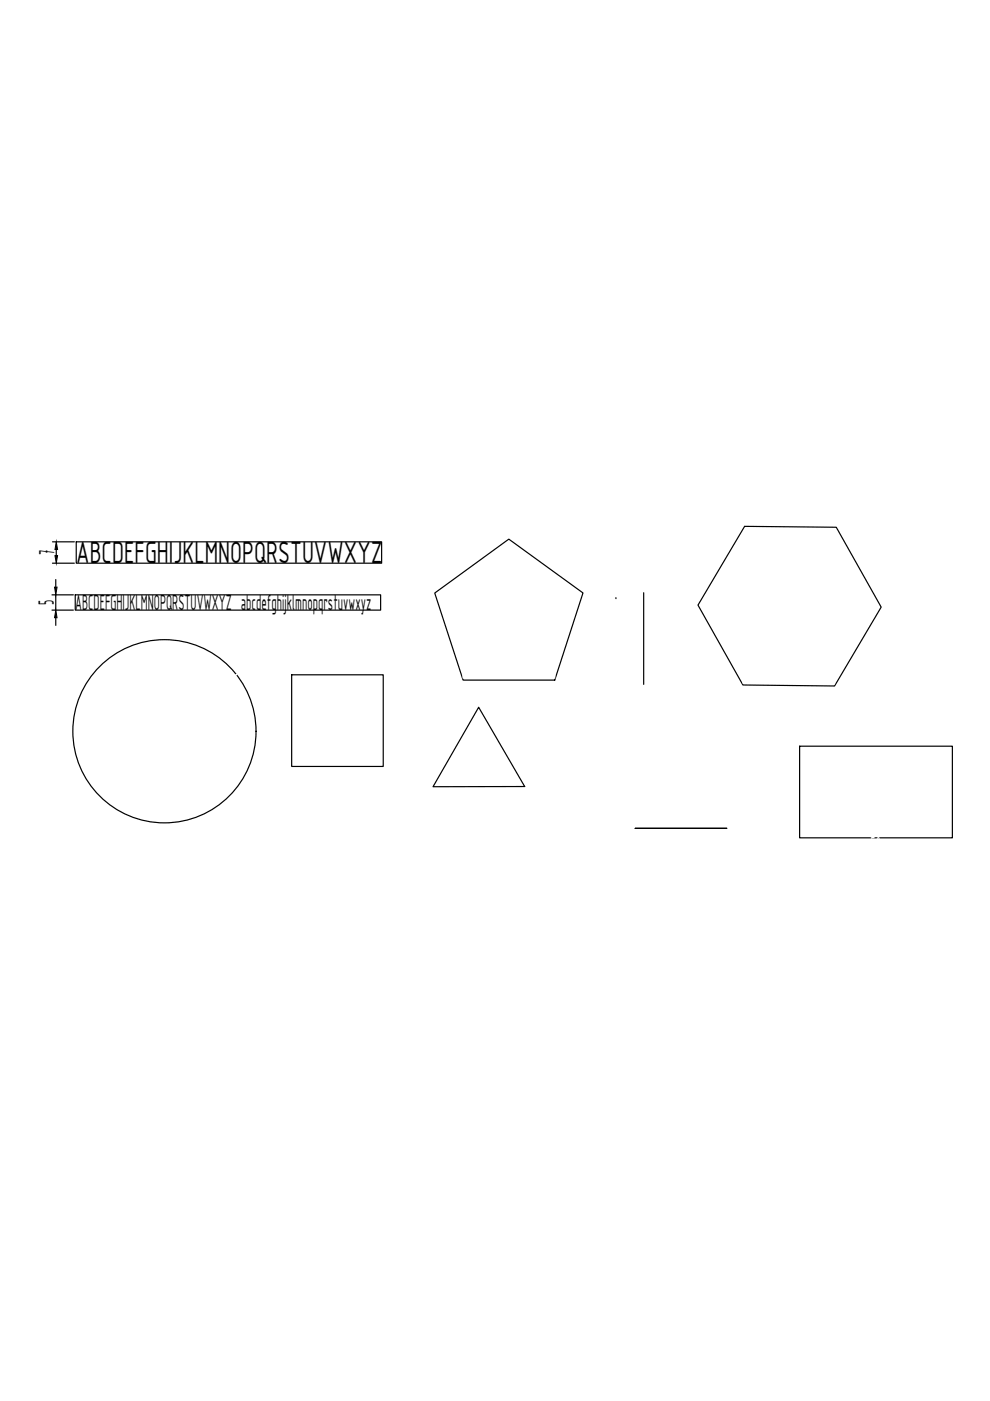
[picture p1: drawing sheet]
<svg xmlns="http://www.w3.org/2000/svg" width="210mm" height="297mm" viewBox="0 0 210 297" stroke-linecap="round" stroke-linejoin="round" font-family="sans-serif">
<!-- layer: 0 -->
<g fill="none" stroke="#000" stroke-width=".25">
<path d="M11.1 114.9h4.7M11.1 119.4h4.7M11.9 116.5v1.3M16.2 114.9h64.7v4.5h-64.7zM157.9 111.6l19.4 .2 9.5 16.9-9.9 16.7-19.4-.2-9.5-16.9zM11 126.1h4.6M11 129.4h4.6M11.8 122.9v1.6M11.8 126.1v3.3M11.8 131v1.6M16 126.1h64.7v3.3h-64.7zM92.2 125.7l15.7-11.4 15.7 11.4-6 18.5h-19.4z"/>
<path d="M130.6 126.9h.1M136.5 125.7v19.4M61.8 143.1h19.5v19.4h-19.5zM101.5 150l9.7 16.8h-19.4zM169.5 158.2h32.4v19.4h-32.4zM134.7 175.6h19.4h-19.4"/>
<circle cx="34.9" cy="155" r="19.4"/>
</g>
<path d="M11.9 114.9l.3 1.6h-.5zM11.7 117.8h.5l-.3 1.6zM11.6 124.5h.5l-.3 1.6zM11.8 129.4l.3 1.6h-.5z" fill="#000" stroke="#000" stroke-width=".21"/>
<g fill="none" stroke="#fff" stroke-width=".25">
<path d="M61.8 139.5v3.2M81.3 139.5v3.2M132.5 125.7h3.6M133.3 127.3v16.2M48.9 144l-13.7 10.8M59.8 147.4h.1M62 141.1h.1M63.5 140.4h16.1M98.2 140.2v3.6M99.8 141h16.2M117.6 140.2v3.6M132.5 145.1h3.6"/>
<path d="M157.5 141.4v3.4M159.1 142.2h16.2M165.9 158.2h3.2M166.7 159.8v16.2M176.9 141.4v3.6M91.8 167.2v4.4M93.4 170.8h16.2M111.2 167.2v4.4M134.7 172.5v2.7M136.3 173.3h16.2M154.1 172.5v2.7M165.9 177.6h3.2"/>
<path d="M169.5 178v4M201.9 178v4M171.2 181.2h29.1"/>
</g>
<g fill="#fff" stroke="#fff" stroke-width=".21">
<path d="M61.8 140.4l1.7-.3v.5z"/>
<path d="M79.6 140.1l1.7 .3-1.7 .2z"/>
<path d="M91.8 170.8l1.6-.3v.5z"/>
<path d="M109.6 170.5l1.6 .3-1.6 .2z"/>
<path d="M48.7 143.8l1.4-.8-1.1 1.2z"/>
<path d="M98.2 141l1.6-.2v.5z"/>
<path d="M116 140.8l1.6 .2-1.6 .3z"/>
<path d="M157.5 142.2l1.6-.3v.6z"/>
<path d="M175.3 141.9l1.6 .3-1.6 .3z"/>
<path d="M134.7 173.3l1.6-.2v.5z"/>
<path d="M152.5 173.1l1.6 .2-1.6 .3z"/>
<path d="M133.3 125.7l.2 1.6h-.5z"/>
<path d="M133 143.5h.5l-.2 1.6z"/>
<path d="M169.5 181.2l1.7-.3v.5z"/>
<path d="M200.3 180.9l1.6 .3-1.6 .2z"/>
<path d="M166.7 158.2l.3 1.6h-.6z"/>
<path d="M166.4 176h.6l-.3 1.6z"/>
</g>
<text font-size="7" x="16.2" y="119.4">ABCDEFGHIJKLMNOPQRSTUVWXYZ</text>
<g font-size="5">
<text x="11.5" y="117.7" transform="rotate(-90 11.5 117.7)">7</text>
<text x="11.4" y="128.3" transform="rotate(-90 11.4 128.3)">5</text>
<text x="16" y="129.4">ABCDEFGHIJKLMNOPQRSTUVWXYZ abcdefghijklmnopqrstuvwxyz</text>
</g>
<g font-size="5" fill="#fff">
<text x="100.4" y="170.4">30</text>
<text x="184.6" y="180.7">50</text>
</g>
</svg>
